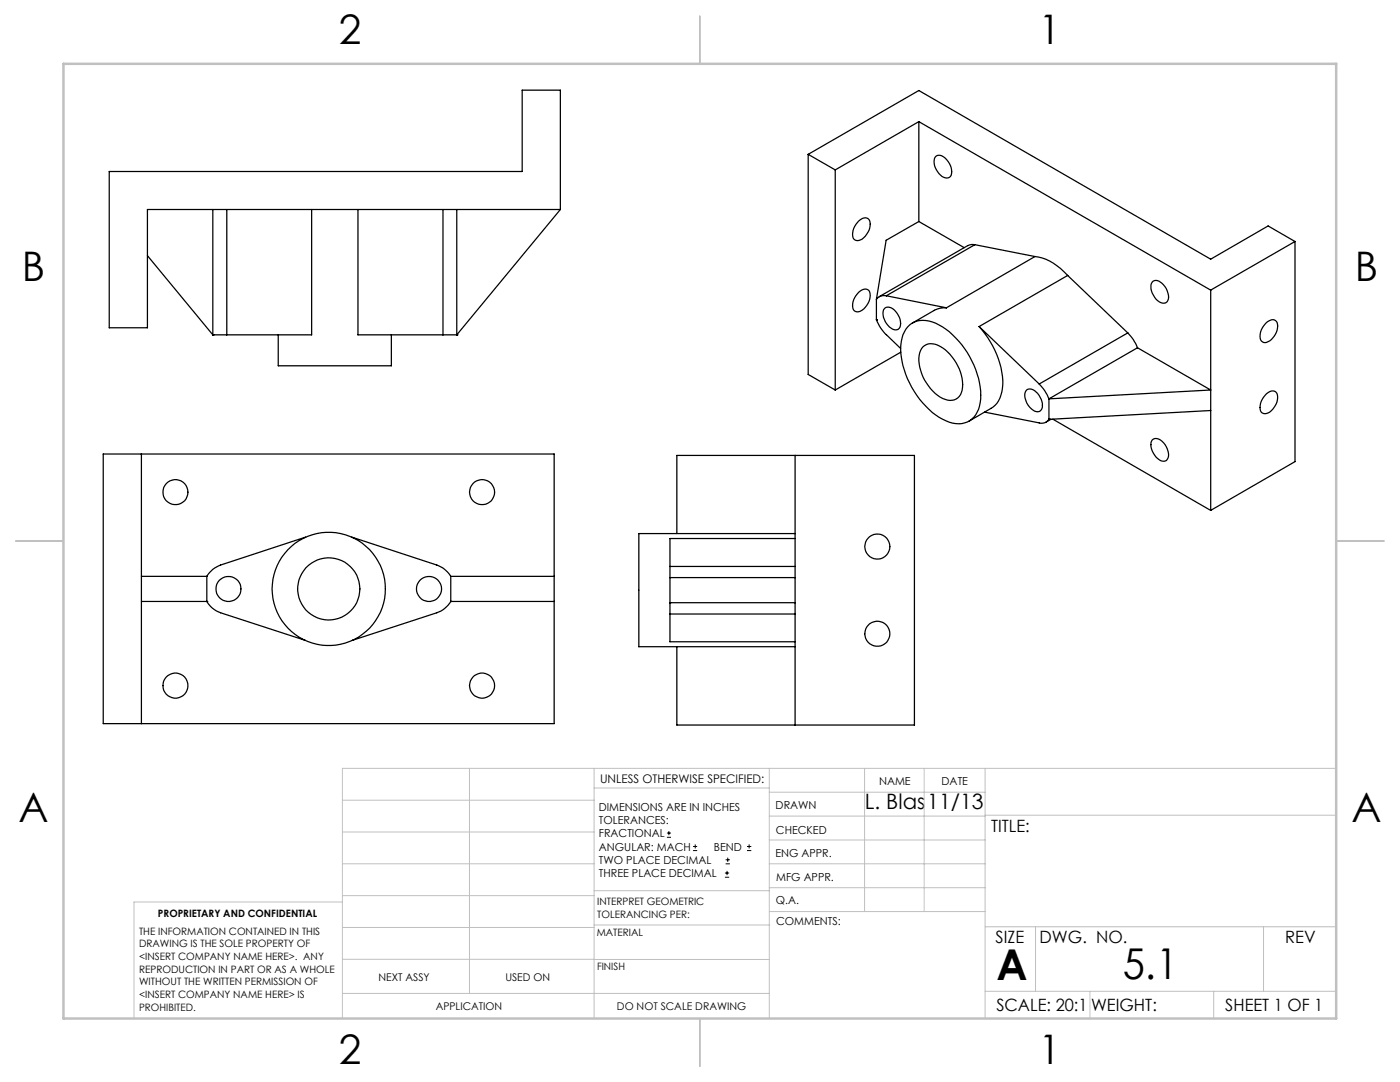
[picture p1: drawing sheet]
<svg xmlns="http://www.w3.org/2000/svg" width="279mm" height="216mm" viewBox="0 0 279 216" stroke-linecap="round" stroke-linejoin="round" font-family="sans-serif">
<g fill="none" stroke="#000" stroke-width=".2">
<path d="M133.1 167.1h.8M133.1 166.2h.8M133.5 165.8v.9M138.3 169.7h.8M138.3 168.9h.8M138.7 168.5v.8M144.7 175h.8M144.7 174.2h.8M144.8 172.4h.9M144.8 171.6h.9M145.1 173.8v.8M145.2 171.1v.9"/>
<path d="M149.1 169.7h.8M149.1 168.9h.8M149.5 168.5v.8"/>
</g>
<g fill="none" stroke="#c0c0c0" stroke-width=".2">
<path d="M68.3 159.7h50.3M93.7 153.3v44.9M118.6 153.3v49.9M118.6 157.2h34.9M153.5 153.3v49.9M153.5 158.1h43.1M172.5 153.3v28.6M184.4 153.3v28.6M196.6 153.3v49.9M266.7 153.3h-198.4v49.9M68.3 178.7h50.3M68.3 172.4h50.3"/>
<path d="M68.3 166h50.3M68.3 180h-41.6v23.2M118.6 177.7h35M153.5 167.6h43.1M153.5 162.8h43.1M153.5 172.4h43.1M153.5 177.1h43.1M196.6 162.7h70.1M68.3 198.2h85.2M68.3 191.4l85.2 .1M68.3 185.1h50.3M118.6 184.6h35"/>
<path d="M153.6 181.9h43M196.6 197.8h70.1M196.6 184.9h70.1M206.7 184.9v12.9M217.5 197.8v5.4M242.2 197.8v5.4M252.2 184.9v12.9"/>
</g>
<path d="M139.7 3.2v9.5M3.1 107.9h9.6M266.7 107.9h9.5M139.7 203.2v9.6" fill="none" stroke="#c0c0c0" stroke-width=".25"/>
<path d="M12.7 12.7h254v190.5h-254z" fill="none" stroke="#c0c0c0" stroke-width=".5"/>
<g fill="none" stroke="#000" stroke-width=".25">
<path d="M21.8 34.2h82.4v-16.2h7.6v23.8h-82.4v23.6h-7.6zM161.3 30.8l5.4 3.1M161.3 30.8l22.1-12.7 58.2 33.6 11.5-6.6 5.3 3.1M161.3 30.8v43.9l5.4 3.1M166.7 33.9v43.9M183.4 24.3l58.2 33.6M183.4 24.3l-16.7 9.6M183.4 24.3v19.9M186.9 31.1a1.94 1.94 0 0 1 2.3 1.1 2.88 2.88 0 0 1 .5 3 1.56 1.56 0 0 1-2.3-.6 3.1 3.1 0 0 1-.7-3.3zM29.4 51l13.1 15.8M42.5 41.8v25M45.3 41.8v25"/>
<path d="M62.2 41.8v25h-16.9M71.4 41.8v25h17M88.4 41.8v25M91.2 41.8v25M111.8 41.8l-20.6 25M171.4 58.3a1.21 1.21 0 0 1 1.2-.6 1.21 1.21 0 0 1 1 .9 3.5 3.5 0 0 1-2.5 3.6 1.02 1.02 0 0 1-1-1.2l.3-1.2zM171.4 44.1a1.2 1.2 0 0 1 1.2-.6 1.2 1.2 0 0 1 1 .9 3.6 3.6 0 0 1-2.2 3.6 1.11 1.11 0 0 1-1.1-.4 1.11 1.11 0 0 1-.1-1.2l.4-1.3zM174.9 59.7v4.1M176.9 59a1.91 1.91 0 0 0-2 .7M176.9 59l12 2.4M183.4 44.2l9 5.2M183.4 44.2l-6.6 3.7-1.9 11.8"/>
<path d="M194.6 48.8h-.6l-.9 .2-17.6 10.2M194.6 48.8l12 2.4M194.6 48.8l-17.7 10.2M206.6 51.2a10.3 10.3 0 0 1 6.5 3.8M206.6 51.2l-17.7 10.2M213.1 55l12 11.4M213.1 55l-17.7 10.2M229.9 56.3a1.27 1.27 0 0 1 2 .3 3.2 3.2 0 0 1 1 3.6 1.56 1.56 0 0 1-2.3-.6 3.1 3.1 0 0 1-.7-3.3zM241.6 57.9v43.9M258.4 48.2l-16.8 9.7M258.4 48.2v43.9l-16.8 9.7M42.5 66.8h2.8"/>
<path d="M42.5 66.8h.1M55.5 66.8v6.2h22.6v-6.2M88.4 66.8h2.8M91.2 66.8h.1M174.9 63.8a8.2 8.2 0 0 0 2 3l2.8 2.7M174.9 63.8h.1M176.5 61.6a1.53 1.53 0 0 1 2.3 .6 3.1 3.1 0 0 1 .7 3.3 1.31 1.31 0 0 1-2-.3 3.1 3.1 0 0 1-1-3.6zM179.8 70.3l-13.1 7.5M181.1 65.3a4.6 4.6 0 0 1 5.6-.8 17.1 17.1 0 0 1 9 15.1 4.8 4.8 0 0 1-3.8 4.9 9.1 9.1 0 0 1-7.1-3.4 17.2 17.2 0 0 1-5-12.2l.1-.8a5.4 5.4 0 0 1 1.2-2.8zM184.2 69.2a2.96 2.96 0 0 1 3.9 .2 9.3 9.3 0 0 1 3.9 8.5 2.49 2.49 0 0 1-3.9 1.6 9.2 9.2 0 0 1-4.7-8.6l.3-1zM188.9 61.4a4.4 4.4 0 0 0-2.4 .5l-4.4 2.6M195.4 65.2a17.1 17.1 0 0 1 4.7 12.2 5 5 0 0 1-2.3 4.1l-4.4 2.5"/>
<path d="M195.4 65.2l12 11.4M205 77.8a1.96 1.96 0 0 1 2.4 1.1 2.49 2.49 0 0 1 .2 3.1 1.94 1.94 0 0 1-2.4-1.1 2.56 2.56 0 0 1-.2-3.1zM207.4 76.6a8.3 8.3 0 0 1 1.9 3M209.3 79.6v4.1M225.1 66.4a8.3 8.3 0 0 1 1.9 3M225.1 66.4l-17.7 10.2M227 69.4l14.6 8.4-32.3 1.8M227 69.4l-17.7 10.2M252.7 64.4l.3-.3a1.17 1.17 0 0 1 1.6-.1 1.17 1.17 0 0 1 .4 1.4 3.4 3.4 0 0 1-2.6 3 1.16 1.16 0 0 1-.9-1.7l.4-1.3zM252.7 78.6a1.2 1.2 0 0 1 1.3-.6 1.2 1.2 0 0 1 1 .9 3.6 3.6 0 0 1-2.3 3.6 1.11 1.11 0 0 1-1.1-.4 1.11 1.11 0 0 1-.1-1.2l.4-1.2zM20.6 90.6h90v53.8h-90zM28.2 90.6v53.8"/>
<path d="M158.7 90.9v53.8M196.5 82.2l10.9 2.2a1.69 1.69 0 0 0 1.9-.7M209.3 83.7h.1M209.7 83.7l-.9 .5M210.1 83.6l31.5 18.2M229.9 87.8a1.56 1.56 0 0 1 2.3 .6 2.72 2.72 0 0 1 .6 3.5 1.91 1.91 0 0 1-2.4-1.1 2.7 2.7 0 0 1-.5-3zM241.6 81.9l-32.3 1.8M28.2 115h13.1M41.3 115v5M61 107.2l-17 5.5a5 5 0 0 0-2.7 2.3M70.2 107.2l17 5.5a5.3 5.3 0 0 1 2.8 2.3M90 115h20.6"/>
<path d="M90 115v5M133.7 113v2.3M133.7 115.3v5M133.7 115.3h25M133.7 113h25M135.1 106.5v-15.6h47.4v53.8h-47.4v-15.7M158.7 106.5h-31.2v22.5h31.2M158.7 107.5h-25v5.5M28.2 120h13.1M41.3 120a5 5 0 0 0 2.7 2.3l16.9 5.5M41.3 120h.1M90 120h.1"/>
<path d="M90 120a5.3 5.3 0 0 1-2.8 2.3l-16.9 5.5M90 120h20.6M133.7 120.3h.1M133.7 120.3v2.2M133.7 120.3h25M133.7 122.5v5.6h25M133.7 122.5h25"/>
<circle cx="35" cy="98.2" r="2.49"/>
<circle cx="96.2" cy="98.2" r="2.5"/>
<circle cx="45.6" cy="117.5" r="2.49"/>
<circle cx="65.6" cy="117.5" r="11.3"/>
<circle cx="65.6" cy="117.5" r="6.2"/>
<circle cx="85.6" cy="117.5" r="2.51"/>
<circle cx="175.1" cy="109.1" r="2.5"/>
<circle cx="35" cy="136.8" r="2.49"/>
<circle cx="96.2" cy="136.8" r="2.51"/>
<circle cx="175.1" cy="126.5" r="2.51"/>
</g>
<g font-size="8.5">
<text x="198.9" y="195.5">A</text>
<text x="224.1" y="195.4">5.1</text>
</g>
<g font-size="8.1">
<text x="67.6" y="8.9">2</text>
<text x="207.3" y="8.9">1</text>
<text x="4.4" y="56.2">B</text>
<text x="270.4" y="56.2">B</text>
<text x="3.7" y="164.1">A</text>
<text x="269.7" y="164.1">A</text>
<text x="67.6" y="212.4">2</text>
<text x="207.3" y="212.4">1</text>
</g>
<g font-size="4.2">
<text x="172.6" y="161.5">L. Blas</text>
<text x="185.1" y="161.5">11/13</text>
</g>
<g font-size="3.4">
<text x="197.8" y="166">TITLE:</text>
<text x="198.7" y="188.1">SIZE</text>
<text x="207.5" y="188.1">DWG. NO.</text>
<text x="256.5" y="188.2">REV</text>
<text x="198.8" y="201.7">SCALE: 20:1</text>
<text x="217.7" y="201.8">WEIGHT:</text>
<text x="244.5" y="201.7">SHEET 1 OF 1</text>
</g>
<text font-size="2.4" x="119.8" y="156.2">UNLESS OTHERWISE SPECIFIED:</text>
<g font-size="2.2">
<text x="119.5" y="161.8">DIMENSIONS ARE IN INCHES</text>
<text x="154.8" y="161.4">DRAWN</text>
<text x="175.4" y="156.6">NAME</text>
<text x="187.9" y="156.7">DATE</text>
<text x="119.5" y="164.4">TOLERANCES:</text>
<text x="119.5" y="167.1">FRACTIONAL</text>
<text x="154.9" y="166.3">CHECKED</text>
<text x="119.5" y="169.7">ANGULAR: MACH</text>
<text x="119.5" y="172.4">TWO PLACE DECIMAL</text>
<text x="142.5" y="169.7">BEND</text>
<text x="154.8" y="171">ENG APPR.</text>
<text x="119.5" y="175">THREE PLACE DECIMAL</text>
<text x="154.9" y="175.7">MFG APPR.</text>
<text x="154.9" y="180.4">Q.A.</text>
<text x="154.9" y="184.6">COMMENTS:</text>
</g>
<g font-size="2.1">
<text x="75.5" y="195.7">NEXT ASSY</text>
<text x="100.9" y="195.7">USED ON</text>
<text x="86.9" y="201.5">APPLICATION</text>
<text x="123.1" y="201.6">DO NOT SCALE DRAWING</text>
</g>
<g font-size="2">
<text x="31.5" y="182.9">PROPRIETARY AND CONFIDENTIAL</text>
<text x="119.2" y="180.6">INTERPRET GEOMETRIC</text>
<text x="119.2" y="183.1">TOLERANCING PER:</text>
<text x="27.8" y="186.5">THE INFORMATION CONTAINED IN THIS</text>
<text x="27.8" y="189">DRAWING IS THE SOLE PROPERTY OF</text>
<text x="27.8" y="191.6">&lt;INSERT COMPANY NAME HERE&gt;. ANY</text>
<text x="119.1" y="186.7">MATERIAL</text>
<text x="27.8" y="194.1">REPRODUCTION IN PART OR AS A WHOLE</text>
<text x="27.8" y="196.6">WITHOUT THE WRITTEN PERMISSION OF</text>
<text x="119.1" y="193.5">FINISH</text>
<text x="27.8" y="199.1">&lt;INSERT COMPANY NAME HERE&gt; IS</text>
<text x="27.8" y="201.7">PROHIBITED.</text>
</g>
</svg>
